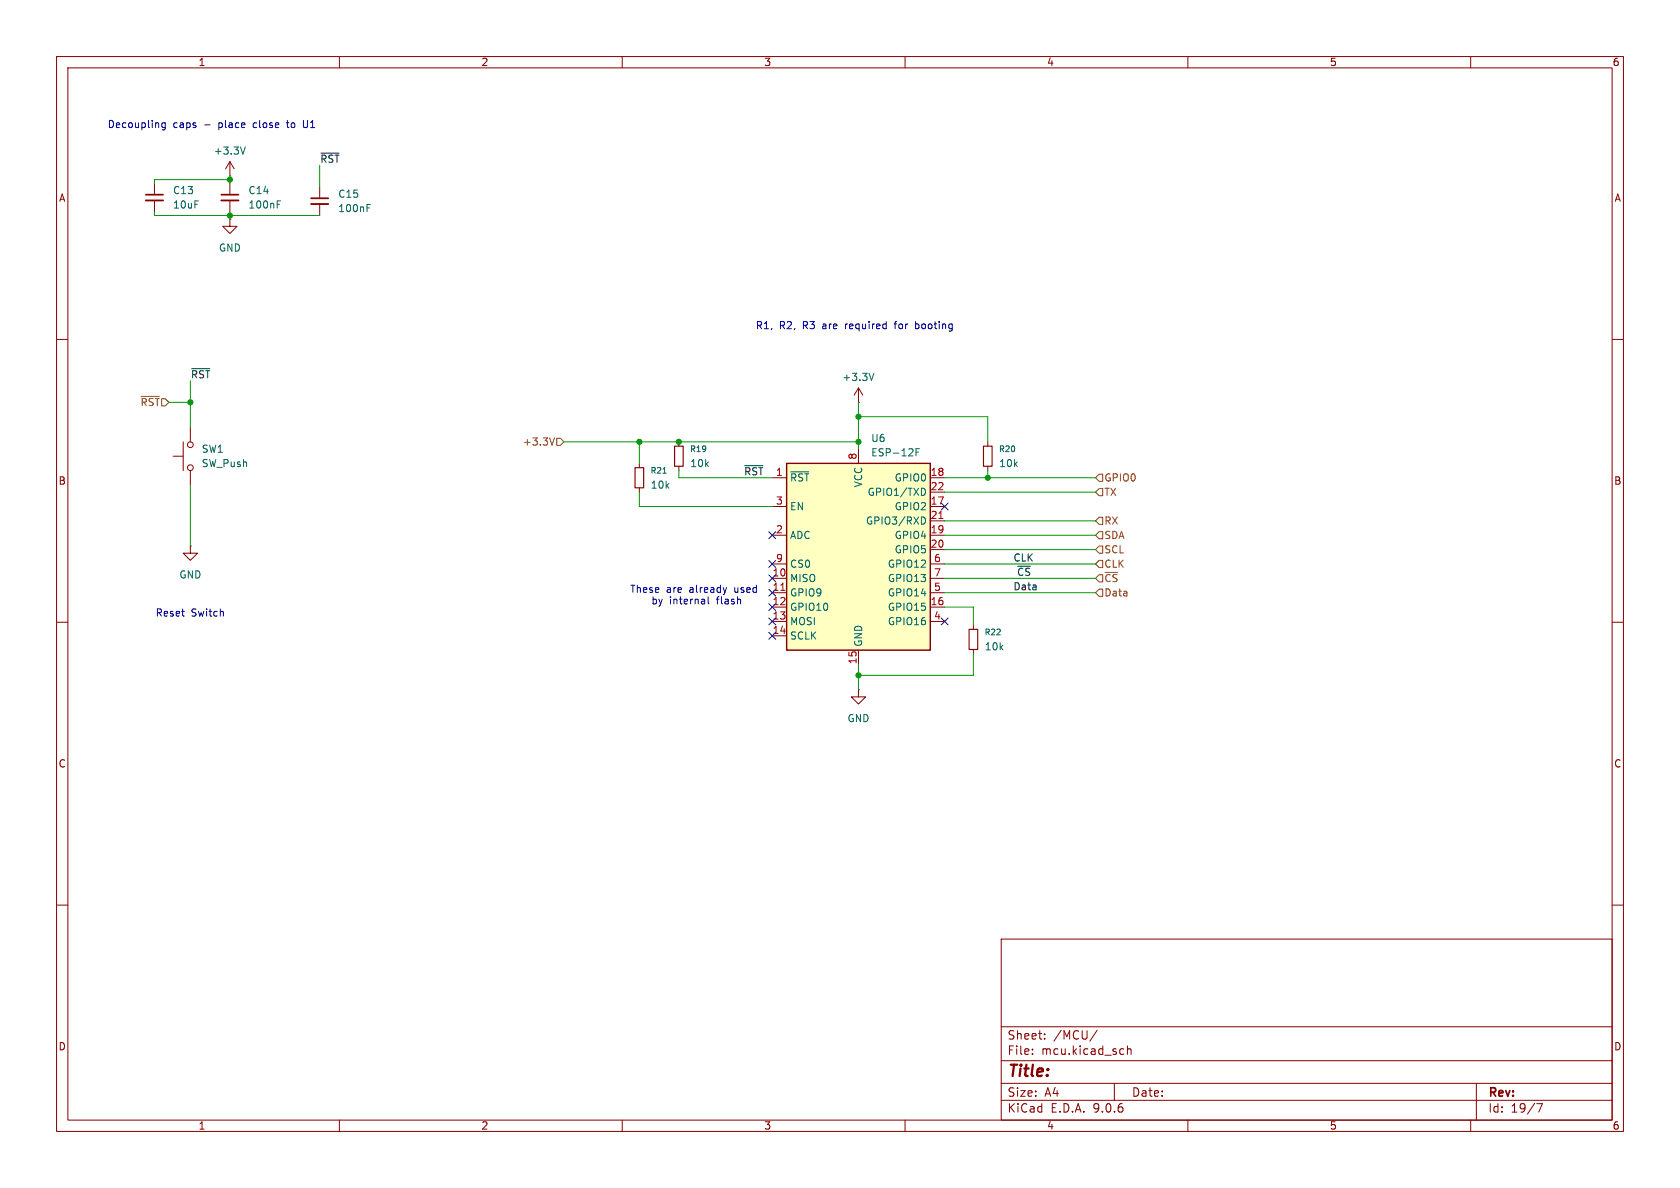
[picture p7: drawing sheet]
(kicad_sch
 (version 20250114)
 (generator "eeschema")
 (generator_version "9.0")
 (paper "A4")
 (lib_symbols
  (symbol "Device:C_Small"
   (pin_numbers (hide yes))
   (pin_names
    (offset 0.254) (hide yes)) (exclude_from_sim no) (in_bom yes) (on_board yes)
   (property "Reference" "C" (at 0.254 1.778 0) (effects (font (size 1.27 1.27)) (justify left)))
   (property "Value" "C_Small" (at 0.254 -2.032 0) (effects (font (size 1.27 1.27)) (justify left)))
   (property "Footprint" "" (at 0 0 0) (effects (font (size 1.27 1.27)) (hide yes)))
   (property "Datasheet" "~" (at 0 0 0) (effects (font (size 1.27 1.27)) (hide yes)))
   (property "Description" "Unpolarized capacitor, small symbol" (at 0 0 0) (effects (font (size 1.27 1.27)) (hide yes)))
   (symbol "C_Small_0_1"
    (polyline (pts (xy -1.524 0.508) (xy 1.524 0.508)) (stroke (width 0.3048) (type default)) (fill (type none)))
    (polyline (pts (xy -1.524 -0.508) (xy 1.524 -0.508)) (stroke (width 0.3302) (type default)) (fill (type none))))
   (symbol "C_Small_1_1"
    (pin passive line (at 0 2.54 270) (length 2.032) (name "~" (effects (font (size 1.27 1.27)))) (number "1" (effects (font (size 1.27 1.27)))))
    (pin passive line (at 0 -2.54 90) (length 2.032) (name "~" (effects (font (size 1.27 1.27)))) (number "2" (effects (font (size 1.27 1.27))))))
   (embedded_fonts no))
  (symbol "Device:R_Small"
   (pin_numbers (hide yes))
   (pin_names
    (offset 0.254) (hide yes)) (exclude_from_sim no) (in_bom yes) (on_board yes)
   (property "Reference" "R" (at 0 0 90) (effects (font (size 1.016 1.016))))
   (property "Value" "R_Small" (at 1.778 0 90) (effects (font (size 1.27 1.27))))
   (property "Footprint" "" (at 0 0 0) (effects (font (size 1.27 1.27)) (hide yes)))
   (property "Datasheet" "~" (at 0 0 0) (effects (font (size 1.27 1.27)) (hide yes)))
   (property "Description" "Resistor, small symbol" (at 0 0 0) (effects (font (size 1.27 1.27)) (hide yes)))
   (symbol "R_Small_0_1"
    (rectangle (start -0.762 1.778) (end 0.762 -1.778) (stroke (width 0.2032) (type default)) (fill (type none))))
   (symbol "R_Small_1_1"
    (pin passive line (at 0 2.54 270) (length 0.762) (name "~" (effects (font (size 1.27 1.27)))) (number "1" (effects (font (size 1.27 1.27)))))
    (pin passive line (at 0 -2.54 90) (length 0.762) (name "~" (effects (font (size 1.27 1.27)))) (number "2" (effects (font (size 1.27 1.27))))))
   (embedded_fonts no))
  (symbol "RF_Module:ESP-12F" (exclude_from_sim no) (in_bom yes) (on_board yes)
   (property "Reference" "U" (at -12.7 19.05 0) (effects (font (size 1.27 1.27)) (justify left)))
   (property "Value" "ESP-12F" (at 12.7 19.05 0) (effects (font (size 1.27 1.27)) (justify right)))
   (property "Footprint" "RF_Module:ESP-12E" (at 0 0 0) (effects (font (size 1.27 1.27)) (hide yes)))
   (property "Datasheet" "http://wiki.ai-thinker.com/_media/esp8266/esp8266_series_modules_user_manual_v1.1.pdf" (at -8.89 2.54 0) (effects (font (size 1.27 1.27)) (hide yes)))
   (property "Description" "802.11 b/g/n Wi-Fi Module" (at 0 0 0) (effects (font (size 1.27 1.27)) (hide yes)))
   (symbol "ESP-12F_0_1"
    (rectangle (start -12.7 17.78) (end 12.7 -15.24) (stroke (width 0.254) (type default)) (fill (type background))))
   (symbol "ESP-12F_1_1"
    (pin input line (at -15.24 15.24 0) (length 2.54) (name "~{RST}" (effects (font (size 1.27 1.27)))) (number "1" (effects (font (size 1.27 1.27)))))
    (pin input line (at -15.24 10.16 0) (length 2.54) (name "EN" (effects (font (size 1.27 1.27)))) (number "3" (effects (font (size 1.27 1.27)))))
    (pin input line (at -15.24 5.08 0) (length 2.54) (name "ADC" (effects (font (size 1.27 1.27)))) (number "2" (effects (font (size 1.27 1.27)))))
    (pin input line (at -15.24 0 0) (length 2.54) (name "CS0" (effects (font (size 1.27 1.27)))) (number "9" (effects (font (size 1.27 1.27)))))
    (pin bidirectional line (at -15.24 -2.54 0) (length 2.54) (name "MISO" (effects (font (size 1.27 1.27)))) (number "10" (effects (font (size 1.27 1.27)))))
    (pin bidirectional line (at -15.24 -5.08 0) (length 2.54) (name "GPIO9" (effects (font (size 1.27 1.27)))) (number "11" (effects (font (size 1.27 1.27)))))
    (pin bidirectional line (at -15.24 -7.62 0) (length 2.54) (name "GPIO10" (effects (font (size 1.27 1.27)))) (number "12" (effects (font (size 1.27 1.27)))))
    (pin bidirectional line (at -15.24 -10.16 0) (length 2.54) (name "MOSI" (effects (font (size 1.27 1.27)))) (number "13" (effects (font (size 1.27 1.27)))))
    (pin bidirectional line (at -15.24 -12.7 0) (length 2.54) (name "SCLK" (effects (font (size 1.27 1.27)))) (number "14" (effects (font (size 1.27 1.27)))))
    (pin power_in line (at 0 20.32 270) (length 2.54) (name "VCC" (effects (font (size 1.27 1.27)))) (number "8" (effects (font (size 1.27 1.27)))))
    (pin power_in line (at 0 -17.78 90) (length 2.54) (name "GND" (effects (font (size 1.27 1.27)))) (number "15" (effects (font (size 1.27 1.27)))))
    (pin bidirectional line (at 15.24 15.24 180) (length 2.54) (name "GPIO0" (effects (font (size 1.27 1.27)))) (number "18" (effects (font (size 1.27 1.27)))))
    (pin bidirectional line (at 15.24 12.7 180) (length 2.54) (name "GPIO1/TXD" (effects (font (size 1.27 1.27)))) (number "22" (effects (font (size 1.27 1.27)))))
    (pin bidirectional line (at 15.24 10.16 180) (length 2.54) (name "GPIO2" (effects (font (size 1.27 1.27)))) (number "17" (effects (font (size 1.27 1.27)))))
    (pin bidirectional line (at 15.24 7.62 180) (length 2.54) (name "GPIO3/RXD" (effects (font (size 1.27 1.27)))) (number "21" (effects (font (size 1.27 1.27)))))
    (pin bidirectional line (at 15.24 5.08 180) (length 2.54) (name "GPIO4" (effects (font (size 1.27 1.27)))) (number "19" (effects (font (size 1.27 1.27)))))
    (pin bidirectional line (at 15.24 2.54 180) (length 2.54) (name "GPIO5" (effects (font (size 1.27 1.27)))) (number "20" (effects (font (size 1.27 1.27)))))
    (pin bidirectional line (at 15.24 0 180) (length 2.54) (name "GPIO12" (effects (font (size 1.27 1.27)))) (number "6" (effects (font (size 1.27 1.27)))))
    (pin bidirectional line (at 15.24 -2.54 180) (length 2.54) (name "GPIO13" (effects (font (size 1.27 1.27)))) (number "7" (effects (font (size 1.27 1.27)))))
    (pin bidirectional line (at 15.24 -5.08 180) (length 2.54) (name "GPIO14" (effects (font (size 1.27 1.27)))) (number "5" (effects (font (size 1.27 1.27)))))
    (pin bidirectional line (at 15.24 -7.62 180) (length 2.54) (name "GPIO15" (effects (font (size 1.27 1.27)))) (number "16" (effects (font (size 1.27 1.27)))))
    (pin bidirectional line (at 15.24 -10.16 180) (length 2.54) (name "GPIO16" (effects (font (size 1.27 1.27)))) (number "4" (effects (font (size 1.27 1.27))))))
   (embedded_fonts no))
  (symbol "Switch:SW_Push"
   (pin_numbers (hide yes))
   (pin_names
    (offset 1.016) (hide yes)) (exclude_from_sim no) (in_bom yes) (on_board yes)
   (property "Reference" "SW" (at 1.27 2.54 0) (effects (font (size 1.27 1.27)) (justify left)))
   (property "Value" "SW_Push" (at 0 -1.524 0) (effects (font (size 1.27 1.27))))
   (property "Footprint" "" (at 0 5.08 0) (effects (font (size 1.27 1.27)) (hide yes)))
   (property "Datasheet" "~" (at 0 5.08 0) (effects (font (size 1.27 1.27)) (hide yes)))
   (property "Description" "Push button switch, generic, two pins" (at 0 0 0) (effects (font (size 1.27 1.27)) (hide yes)))
   (symbol "SW_Push_0_1"
    (circle (center -2.032 0) (radius 0.508) (stroke (width 0) (type default)) (fill (type none)))
    (polyline (pts (xy 0 1.27) (xy 0 3.048)) (stroke (width 0) (type default)) (fill (type none)))
    (circle (center 2.032 0) (radius 0.508) (stroke (width 0) (type default)) (fill (type none)))
    (polyline (pts (xy 2.54 1.27) (xy -2.54 1.27)) (stroke (width 0) (type default)) (fill (type none)))
    (pin passive line (at -5.08 0 0) (length 2.54) (name "1" (effects (font (size 1.27 1.27)))) (number "1" (effects (font (size 1.27 1.27)))))
    (pin passive line (at 5.08 0 180) (length 2.54) (name "2" (effects (font (size 1.27 1.27)))) (number "2" (effects (font (size 1.27 1.27))))))
   (embedded_fonts no))
  (symbol "power:+5V"
   (power)
   (pin_numbers (hide yes))
   (pin_names
    (offset 0) (hide yes)) (exclude_from_sim no) (in_bom yes) (on_board yes)
   (property "Reference" "#PWR" (at 0 -3.81 0) (effects (font (size 1.27 1.27)) (hide yes)))
   (property "Value" "+5V" (at 0 3.556 0) (effects (font (size 1.27 1.27))))
   (property "Footprint" "" (at 0 0 0) (effects (font (size 1.27 1.27)) (hide yes)))
   (property "Datasheet" "" (at 0 0 0) (effects (font (size 1.27 1.27)) (hide yes)))
   (property "Description" "Power symbol creates a global label with name \"+5V\"" (at 0 0 0) (effects (font (size 1.27 1.27)) (hide yes)))
   (symbol "+5V_0_1"
    (polyline (pts (xy -0.762 1.27) (xy 0 2.54)) (stroke (width 0) (type default)) (fill (type none)))
    (polyline (pts (xy 0 2.54) (xy 0.762 1.27)) (stroke (width 0) (type default)) (fill (type none)))
    (polyline (pts (xy 0 0) (xy 0 2.54)) (stroke (width 0) (type default)) (fill (type none))))
   (symbol "+5V_1_1"
    (pin power_in line (at 0 0 90) (length 0) (name "~" (effects (font (size 1.27 1.27)))) (number "1" (effects (font (size 1.27 1.27))))))
   (embedded_fonts no))
  (symbol "power:GND"
   (power)
   (pin_numbers (hide yes))
   (pin_names
    (offset 0) (hide yes)) (exclude_from_sim no) (in_bom yes) (on_board yes)
   (property "Reference" "#PWR" (at 0 -6.35 0) (effects (font (size 1.27 1.27)) (hide yes)))
   (property "Value" "GND" (at 0 -3.81 0) (effects (font (size 1.27 1.27))))
   (property "Footprint" "" (at 0 0 0) (effects (font (size 1.27 1.27)) (hide yes)))
   (property "Datasheet" "" (at 0 0 0) (effects (font (size 1.27 1.27)) (hide yes)))
   (property "Description" "Power symbol creates a global label with name \"GND\" , ground" (at 0 0 0) (effects (font (size 1.27 1.27)) (hide yes)))
   (symbol "GND_0_1"
    (polyline (pts (xy 0 0) (xy 0 -1.27) (xy 1.27 -1.27) (xy 0 -2.54) (xy -1.27 -1.27) (xy 0 -1.27)) (stroke (width 0) (type default)) (fill (type none))))
   (symbol "GND_1_1"
    (pin power_in line (at 0 0 270) (length 0) (name "~" (effects (font (size 1.27 1.27)))) (number "1" (effects (font (size 1.27 1.27))))))
   (embedded_fonts no)))
 (text "Reset Switch"
  (exclude_from_sim no)
  (at 33.655 108.585 0)
  (effects (font (size 1.27 1.27))))
 (text "These are already used \nby internal flash"
  (exclude_from_sim no)
  (at 123.19 105.41 0)
  (effects (font (size 1.27 1.27))))
 (text "Decoupling caps - place close to U1"
  (exclude_from_sim no)
  (at 37.465 22.225 0)
  (effects (font (size 1.27 1.27))))
 (text "R1, R2, R3 are required for booting"
  (exclude_from_sim no)
  (at 151.13 57.785 0)
  (effects (font (size 1.27 1.27))))
 (junction
  (at 113.03 78.105)
  (diameter 0)
  (color 0 0 0 0))
 (junction
  (at 151.765 73.66)
  (diameter 0)
  (color 0 0 0 0))
 (junction
  (at 151.765 119.38)
  (diameter 0)
  (color 0 0 0 0))
 (junction
  (at 40.64 31.75)
  (diameter 0)
  (color 0 0 0 0))
 (junction
  (at 40.64 38.1)
  (diameter 0)
  (color 0 0 0 0))
 (junction
  (at 33.655 71.12)
  (diameter 0)
  (color 0 0 0 0))
 (junction
  (at 120.015 78.105)
  (diameter 0)
  (color 0 0 0 0))
 (junction
  (at 174.625 84.455)
  (diameter 0)
  (color 0 0 0 0))
 (junction
  (at 151.765 78.105)
  (diameter 0)
  (color 0 0 0 0))
 (no_connect
  (at 136.525 112.395))
 (no_connect
  (at 136.525 104.775))
 (no_connect
  (at 167.005 109.855))
 (no_connect
  (at 136.525 107.315))
 (no_connect
  (at 136.525 109.855))
 (no_connect
  (at 167.005 89.535))
 (no_connect
  (at 136.525 102.235))
 (no_connect
  (at 136.525 99.695))
 (no_connect
  (at 136.525 94.615))
 (wire
  (pts (xy 113.03 78.105) (xy 120.015 78.105))
  (stroke (width 0) (type default)))
 (wire
  (pts (xy 151.765 119.38) (xy 151.765 121.92))
  (stroke (width 0) (type default)))
 (wire
  (pts (xy 151.765 73.66) (xy 151.765 71.12))
  (stroke (width 0) (type default)))
 (wire
  (pts (xy 33.655 67.31) (xy 33.655 71.12))
  (stroke (width 0) (type default)))
 (wire
  (pts (xy 40.64 38.1) (xy 56.515 38.1))
  (stroke (width 0) (type default)))
 (wire
  (pts (xy 151.765 73.66) (xy 174.625 73.66))
  (stroke (width 0) (type default)))
 (wire
  (pts (xy 151.765 78.105) (xy 151.765 79.375))
  (stroke (width 0) (type default)))
 (wire
  (pts (xy 120.015 83.185) (xy 120.015 84.455))
  (stroke (width 0) (type default)))
 (wire
  (pts (xy 167.005 104.775) (xy 193.675 104.775))
  (stroke (width 0) (type default)))
 (wire
  (pts (xy 113.03 89.535) (xy 113.03 86.995))
  (stroke (width 0) (type default)))
 (wire
  (pts (xy 172.085 115.57) (xy 172.085 119.38))
  (stroke (width 0) (type default)))
 (wire
  (pts (xy 172.085 119.38) (xy 151.765 119.38))
  (stroke (width 0) (type default)))
 (wire
  (pts (xy 167.005 97.155) (xy 193.675 97.155))
  (stroke (width 0) (type default)))
 (wire
  (pts (xy 33.655 71.12) (xy 33.655 75.565))
  (stroke (width 0) (type default)))
 (wire
  (pts (xy 29.845 71.12) (xy 33.655 71.12))
  (stroke (width 0) (type default)))
 (wire
  (pts (xy 120.015 84.455) (xy 136.525 84.455))
  (stroke (width 0) (type default)))
 (wire
  (pts (xy 40.64 38.1) (xy 40.64 37.465))
  (stroke (width 0) (type default)))
 (wire
  (pts (xy 27.305 38.1) (xy 40.64 38.1))
  (stroke (width 0) (type default)))
 (wire
  (pts (xy 172.085 110.49) (xy 172.085 107.315))
  (stroke (width 0) (type default)))
 (wire
  (pts (xy 40.64 38.1) (xy 40.64 38.735))
  (stroke (width 0) (type default)))
 (wire
  (pts (xy 113.03 78.105) (xy 113.03 81.915))
  (stroke (width 0) (type default)))
 (wire
  (pts (xy 151.765 117.475) (xy 151.765 119.38))
  (stroke (width 0) (type default)))
 (wire
  (pts (xy 27.305 31.75) (xy 27.305 32.385))
  (stroke (width 0) (type default)))
 (wire
  (pts (xy 120.015 78.105) (xy 151.765 78.105))
  (stroke (width 0) (type default)))
 (wire
  (pts (xy 167.005 94.615) (xy 193.675 94.615))
  (stroke (width 0) (type default)))
 (wire
  (pts (xy 167.005 84.455) (xy 174.625 84.455))
  (stroke (width 0) (type default)))
 (wire
  (pts (xy 174.625 73.66) (xy 174.625 78.105))
  (stroke (width 0) (type default)))
 (wire
  (pts (xy 167.005 92.075) (xy 193.675 92.075))
  (stroke (width 0) (type default)))
 (wire
  (pts (xy 27.305 37.465) (xy 27.305 38.1))
  (stroke (width 0) (type default)))
 (wire
  (pts (xy 151.765 73.66) (xy 151.765 78.105))
  (stroke (width 0) (type default)))
 (wire
  (pts (xy 136.525 89.535) (xy 113.03 89.535))
  (stroke (width 0) (type default)))
 (wire
  (pts (xy 174.625 84.455) (xy 193.675 84.455))
  (stroke (width 0) (type default)))
 (wire
  (pts (xy 167.005 86.995) (xy 193.675 86.995))
  (stroke (width 0) (type default)))
 (wire
  (pts (xy 33.655 85.725) (xy 33.655 96.52))
  (stroke (width 0) (type default)))
 (wire
  (pts (xy 40.64 31.75) (xy 40.64 32.385))
  (stroke (width 0) (type default)))
 (wire
  (pts (xy 172.085 107.315) (xy 167.005 107.315))
  (stroke (width 0) (type default)))
 (wire
  (pts (xy 40.64 31.75) (xy 27.305 31.75))
  (stroke (width 0) (type default)))
 (wire
  (pts (xy 40.64 31.115) (xy 40.64 31.75))
  (stroke (width 0) (type default)))
 (wire
  (pts (xy 174.625 84.455) (xy 174.625 83.185))
  (stroke (width 0) (type default)))
 (wire
  (pts (xy 167.005 99.695) (xy 193.675 99.695))
  (stroke (width 0) (type default)))
 (wire
  (pts (xy 167.005 102.235) (xy 193.675 102.235))
  (stroke (width 0) (type default)))
 (wire
  (pts (xy 99.695 78.105) (xy 113.03 78.105))
  (stroke (width 0) (type default)))
 (wire
  (pts (xy 56.515 29.21) (xy 56.515 33.02))
  (stroke (width 0) (type default)))
 (label "~{CS}"
  (at 179.705 102.235 0)
  (effects (font (size 1.27 1.27)) (justify left bottom)))
 (label "~{RST}"
  (at 56.515 29.21 0)
  (effects (font (size 1.27 1.27)) (justify left bottom)))
 (label "Data"
  (at 179.07 104.775 0)
  (effects (font (size 1.27 1.27)) (justify left bottom)))
 (label "~{RST}"
  (at 33.655 67.31 0)
  (effects (font (size 1.27 1.27)) (justify left bottom)))
 (label "CLK"
  (at 179.07 99.695 0)
  (effects (font (size 1.27 1.27)) (justify left bottom)))
 (label "~{RST}"
  (at 131.445 84.455 0)
  (effects (font (size 1.27 1.27)) (justify left bottom)))
 (hierarchical_label "CLK"
  (shape input)
  (at 193.675 99.695 0)
  (effects (font (size 1.27 1.27)) (justify left)))
 (hierarchical_label "GPIO0"
  (shape input)
  (at 193.675 84.455 0)
  (effects (font (size 1.27 1.27)) (justify left)))
 (hierarchical_label "SDA"
  (shape input)
  (at 193.675 94.615 0)
  (effects (font (size 1.27 1.27)) (justify left)))
 (hierarchical_label "~{RST}"
  (shape input)
  (at 29.845 71.12 180)
  (effects (font (size 1.27 1.27)) (justify right)))
 (hierarchical_label "+3.3V"
  (shape input)
  (at 99.695 78.105 180)
  (effects (font (size 1.27 1.27)) (justify right)))
 (hierarchical_label "~{CS}"
  (shape input)
  (at 193.675 102.235 0)
  (effects (font (size 1.27 1.27)) (justify left)))
 (hierarchical_label "SCL"
  (shape input)
  (at 193.675 97.155 0)
  (effects (font (size 1.27 1.27)) (justify left)))
 (hierarchical_label "RX"
  (shape input)
  (at 193.675 92.075 0)
  (effects (font (size 1.27 1.27)) (justify left)))
 (hierarchical_label "TX"
  (shape input)
  (at 193.675 86.995 0)
  (effects (font (size 1.27 1.27)) (justify left)))
 (hierarchical_label "Data"
  (shape input)
  (at 193.675 104.775 0)
  (effects (font (size 1.27 1.27)) (justify left)))
 (symbol
  (lib_id "Device:C_Small")
  (at 56.515 35.56 0)
  (unit 1)
  (exclude_from_sim no)
  (in_bom yes)
  (on_board yes)
  (dnp no)
  (fields_autoplaced yes)
  (property "Reference" "C15" (at 59.69 34.2962 0) (effects (font (size 1.27 1.27)) (justify left)))
  (property "Value" "100nF" (at 59.69 36.8362 0) (effects (font (size 1.27 1.27)) (justify left)))
  (property "Footprint" "Capacitor_SMD:C_0402_1005Metric_Pad0.74x0.62mm_HandSolder" (at 56.515 35.56 0) (effects (font (size 1.27 1.27)) (hide yes)))
  (property "Datasheet" "~" (at 56.515 35.56 0) (effects (font (size 1.27 1.27)) (hide yes)))
  (property "Description" "Unpolarized capacitor, small symbol" (at 56.515 35.56 0) (effects (font (size 1.27 1.27)) (hide yes)))
  (pin "1")
  (pin "2"))
 (symbol
  (lib_id "Switch:SW_Push")
  (at 33.655 80.645 90)
  (unit 1)
  (exclude_from_sim no)
  (in_bom yes)
  (on_board yes)
  (dnp no)
  (fields_autoplaced yes)
  (property "Reference" "SW1" (at 35.56 79.3749 90) (effects (font (size 1.27 1.27)) (justify right)))
  (property "Value" "SW_Push" (at 35.56 81.9149 90) (effects (font (size 1.27 1.27)) (justify right)))
  (property "Footprint" "Button_Switch_SMD:SW_Push_1P1T_NO_CK_KSC6xxJ" (at 28.575 80.645 0) (effects (font (size 1.27 1.27)) (hide yes)))
  (property "Datasheet" "~" (at 28.575 80.645 0) (effects (font (size 1.27 1.27)) (hide yes)))
  (property "Description" "Push button switch, generic, two pins" (at 33.655 80.645 0) (effects (font (size 1.27 1.27)) (hide yes)))
  (pin "1")
  (pin "2"))
 (symbol
  (lib_id "Device:R_Small")
  (at 174.625 80.645 0)
  (unit 1)
  (exclude_from_sim no)
  (in_bom yes)
  (on_board yes)
  (dnp no)
  (fields_autoplaced yes)
  (property "Reference" "R20" (at 176.53 79.3749 0) (effects (font (size 1.016 1.016)) (justify left)))
  (property "Value" "10k" (at 176.53 81.9149 0) (effects (font (size 1.27 1.27)) (justify left)))
  (property "Footprint" "Resistor_SMD:R_0402_1005Metric_Pad0.72x0.64mm_HandSolder" (at 174.625 80.645 0) (effects (font (size 1.27 1.27)) (hide yes)))
  (property "Datasheet" "~" (at 174.625 80.645 0) (effects (font (size 1.27 1.27)) (hide yes)))
  (property "Description" "Resistor, small symbol" (at 174.625 80.645 0) (effects (font (size 1.27 1.27)) (hide yes)))
  (pin "1")
  (pin "2"))
 (symbol
  (lib_id "Device:R_Small")
  (at 120.015 80.645 0)
  (unit 1)
  (exclude_from_sim no)
  (in_bom yes)
  (on_board yes)
  (dnp no)
  (fields_autoplaced yes)
  (property "Reference" "R19" (at 121.92 79.3749 0) (effects (font (size 1.016 1.016)) (justify left)))
  (property "Value" "10k" (at 121.92 81.9149 0) (effects (font (size 1.27 1.27)) (justify left)))
  (property "Footprint" "Resistor_SMD:R_0402_1005Metric_Pad0.72x0.64mm_HandSolder" (at 120.015 80.645 0) (effects (font (size 1.27 1.27)) (hide yes)))
  (property "Datasheet" "~" (at 120.015 80.645 0) (effects (font (size 1.27 1.27)) (hide yes)))
  (property "Description" "Resistor, small symbol" (at 120.015 80.645 0) (effects (font (size 1.27 1.27)) (hide yes)))
  (pin "1")
  (pin "2"))
 (symbol
  (lib_id "power:GND")
  (at 151.765 121.92 0)
  (unit 1)
  (exclude_from_sim no)
  (in_bom yes)
  (on_board yes)
  (dnp no)
  (fields_autoplaced yes)
  (property "Reference" "#PWR039" (at 151.765 128.27 0) (effects (font (size 1.27 1.27)) (hide yes)))
  (property "Value" "GND" (at 151.765 127 0) (effects (font (size 1.27 1.27))))
  (property "Footprint" "" (at 151.765 121.92 0) (effects (font (size 1.27 1.27)) (hide yes)))
  (property "Datasheet" "" (at 151.765 121.92 0) (effects (font (size 1.27 1.27)) (hide yes)))
  (property "Description" "Power symbol creates a global label with name \"GND\" , ground" (at 151.765 121.92 0) (effects (font (size 1.27 1.27)) (hide yes)))
  (pin "1"))
 (symbol
  (lib_id "Device:C_Small")
  (at 27.305 34.925 0)
  (unit 1)
  (exclude_from_sim no)
  (in_bom yes)
  (on_board yes)
  (dnp no)
  (fields_autoplaced yes)
  (property "Reference" "C13" (at 30.48 33.6612 0) (effects (font (size 1.27 1.27)) (justify left)))
  (property "Value" "10uF" (at 30.48 36.2012 0) (effects (font (size 1.27 1.27)) (justify left)))
  (property "Footprint" "Capacitor_SMD:C_0402_1005Metric_Pad0.74x0.62mm_HandSolder" (at 27.305 34.925 0) (effects (font (size 1.27 1.27)) (hide yes)))
  (property "Datasheet" "~" (at 27.305 34.925 0) (effects (font (size 1.27 1.27)) (hide yes)))
  (property "Description" "Unpolarized capacitor, small symbol" (at 27.305 34.925 0) (effects (font (size 1.27 1.27)) (hide yes)))
  (pin "1")
  (pin "2"))
 (symbol
  (lib_id "power:GND")
  (at 40.64 38.735 0)
  (unit 1)
  (exclude_from_sim no)
  (in_bom yes)
  (on_board yes)
  (dnp no)
  (fields_autoplaced yes)
  (property "Reference" "#PWR036" (at 40.64 45.085 0) (effects (font (size 1.27 1.27)) (hide yes)))
  (property "Value" "GND" (at 40.64 43.815 0) (effects (font (size 1.27 1.27))))
  (property "Footprint" "" (at 40.64 38.735 0) (effects (font (size 1.27 1.27)) (hide yes)))
  (property "Datasheet" "" (at 40.64 38.735 0) (effects (font (size 1.27 1.27)) (hide yes)))
  (property "Description" "Power symbol creates a global label with name \"GND\" , ground" (at 40.64 38.735 0) (effects (font (size 1.27 1.27)) (hide yes)))
  (pin "1"))
 (symbol
  (lib_id "RF_Module:ESP-12F")
  (at 151.765 99.695 0)
  (unit 1)
  (exclude_from_sim no)
  (in_bom yes)
  (on_board yes)
  (dnp no)
  (property "Reference" "U6" (at 153.9083 77.47 0) (effects (font (size 1.27 1.27)) (justify left)))
  (property "Value" "ESP-12F" (at 153.9083 80.01 0) (effects (font (size 1.27 1.27)) (justify left)))
  (property "Footprint" "RF_Module:ESP-12E" (at 151.765 99.695 0) (effects (font (size 1.27 1.27)) (hide yes)))
  (property "Datasheet" "http://wiki.ai-thinker.com/_media/esp8266/esp8266_series_modules_user_manual_v1.1.pdf" (at 142.875 97.155 0) (effects (font (size 1.27 1.27)) (hide yes)))
  (property "Description" "802.11 b/g/n Wi-Fi Module" (at 151.765 99.695 0) (effects (font (size 1.27 1.27)) (hide yes)))
  (pin "22")
  (pin "5")
  (pin "7")
  (pin "4")
  (pin "9")
  (pin "10")
  (pin "3")
  (pin "2")
  (pin "1")
  (pin "11")
  (pin "12")
  (pin "20")
  (pin "6")
  (pin "15")
  (pin "18")
  (pin "21")
  (pin "19")
  (pin "17")
  (pin "13")
  (pin "16")
  (pin "14")
  (pin "8"))
 (symbol
  (lib_id "power:+5V")
  (at 40.64 31.115 0)
  (unit 1)
  (exclude_from_sim no)
  (in_bom yes)
  (on_board yes)
  (dnp no)
  (fields_autoplaced yes)
  (property "Reference" "#PWR035" (at 40.64 34.925 0) (effects (font (size 1.27 1.27)) (hide yes)))
  (property "Value" "+3.3V" (at 40.64 26.67 0) (effects (font (size 1.27 1.27))))
  (property "Footprint" "" (at 40.64 31.115 0) (effects (font (size 1.27 1.27)) (hide yes)))
  (property "Datasheet" "" (at 40.64 31.115 0) (effects (font (size 1.27 1.27)) (hide yes)))
  (property "Description" "Power symbol creates a global label with name \"+5V\"" (at 40.64 31.115 0) (effects (font (size 1.27 1.27)) (hide yes)))
  (pin "1"))
 (symbol
  (lib_id "power:+5V")
  (at 151.765 71.12 0)
  (unit 1)
  (exclude_from_sim no)
  (in_bom yes)
  (on_board yes)
  (dnp no)
  (fields_autoplaced yes)
  (property "Reference" "#PWR037" (at 151.765 74.93 0) (effects (font (size 1.27 1.27)) (hide yes)))
  (property "Value" "+3.3V" (at 151.765 66.675 0) (effects (font (size 1.27 1.27))))
  (property "Footprint" "" (at 151.765 71.12 0) (effects (font (size 1.27 1.27)) (hide yes)))
  (property "Datasheet" "" (at 151.765 71.12 0) (effects (font (size 1.27 1.27)) (hide yes)))
  (property "Description" "Power symbol creates a global label with name \"+5V\"" (at 151.765 71.12 0) (effects (font (size 1.27 1.27)) (hide yes)))
  (pin "1"))
 (symbol
  (lib_id "Device:C_Small")
  (at 40.64 34.925 0)
  (unit 1)
  (exclude_from_sim no)
  (in_bom yes)
  (on_board yes)
  (dnp no)
  (fields_autoplaced yes)
  (property "Reference" "C14" (at 43.815 33.6612 0) (effects (font (size 1.27 1.27)) (justify left)))
  (property "Value" "100nF" (at 43.815 36.2012 0) (effects (font (size 1.27 1.27)) (justify left)))
  (property "Footprint" "Capacitor_SMD:C_0402_1005Metric_Pad0.74x0.62mm_HandSolder" (at 40.64 34.925 0) (effects (font (size 1.27 1.27)) (hide yes)))
  (property "Datasheet" "~" (at 40.64 34.925 0) (effects (font (size 1.27 1.27)) (hide yes)))
  (property "Description" "Unpolarized capacitor, small symbol" (at 40.64 34.925 0) (effects (font (size 1.27 1.27)) (hide yes)))
  (pin "1")
  (pin "2"))
 (symbol
  (lib_id "power:GND")
  (at 33.655 96.52 0)
  (unit 1)
  (exclude_from_sim no)
  (in_bom yes)
  (on_board yes)
  (dnp no)
  (fields_autoplaced yes)
  (property "Reference" "#PWR038" (at 33.655 102.87 0) (effects (font (size 1.27 1.27)) (hide yes)))
  (property "Value" "GND" (at 33.655 101.6 0) (effects (font (size 1.27 1.27))))
  (property "Footprint" "" (at 33.655 96.52 0) (effects (font (size 1.27 1.27)) (hide yes)))
  (property "Datasheet" "" (at 33.655 96.52 0) (effects (font (size 1.27 1.27)) (hide yes)))
  (property "Description" "Power symbol creates a global label with name \"GND\" , ground" (at 33.655 96.52 0) (effects (font (size 1.27 1.27)) (hide yes)))
  (pin "1"))
 (symbol
  (lib_id "Device:R_Small")
  (at 172.085 113.03 0)
  (unit 1)
  (exclude_from_sim no)
  (in_bom yes)
  (on_board yes)
  (dnp no)
  (fields_autoplaced yes)
  (property "Reference" "R22" (at 173.99 111.7599 0) (effects (font (size 1.016 1.016)) (justify left)))
  (property "Value" "10k" (at 173.99 114.2999 0) (effects (font (size 1.27 1.27)) (justify left)))
  (property "Footprint" "Resistor_SMD:R_0402_1005Metric_Pad0.72x0.64mm_HandSolder" (at 172.085 113.03 0) (effects (font (size 1.27 1.27)) (hide yes)))
  (property "Datasheet" "~" (at 172.085 113.03 0) (effects (font (size 1.27 1.27)) (hide yes)))
  (property "Description" "Resistor, small symbol" (at 172.085 113.03 0) (effects (font (size 1.27 1.27)) (hide yes)))
  (pin "1")
  (pin "2"))
 (symbol
  (lib_id "Device:R_Small")
  (at 113.03 84.455 0)
  (unit 1)
  (exclude_from_sim no)
  (in_bom yes)
  (on_board yes)
  (dnp no)
  (fields_autoplaced yes)
  (property "Reference" "R21" (at 114.935 83.1849 0) (effects (font (size 1.016 1.016)) (justify left)))
  (property "Value" "10k" (at 114.935 85.7249 0) (effects (font (size 1.27 1.27)) (justify left)))
  (property "Footprint" "Resistor_SMD:R_0402_1005Metric_Pad0.72x0.64mm_HandSolder" (at 113.03 84.455 0) (effects (font (size 1.27 1.27)) (hide yes)))
  (property "Datasheet" "~" (at 113.03 84.455 0) (effects (font (size 1.27 1.27)) (hide yes)))
  (property "Description" "Resistor, small symbol" (at 113.03 84.455 0) (effects (font (size 1.27 1.27)) (hide yes)))
  (pin "1")
  (pin "2")))
